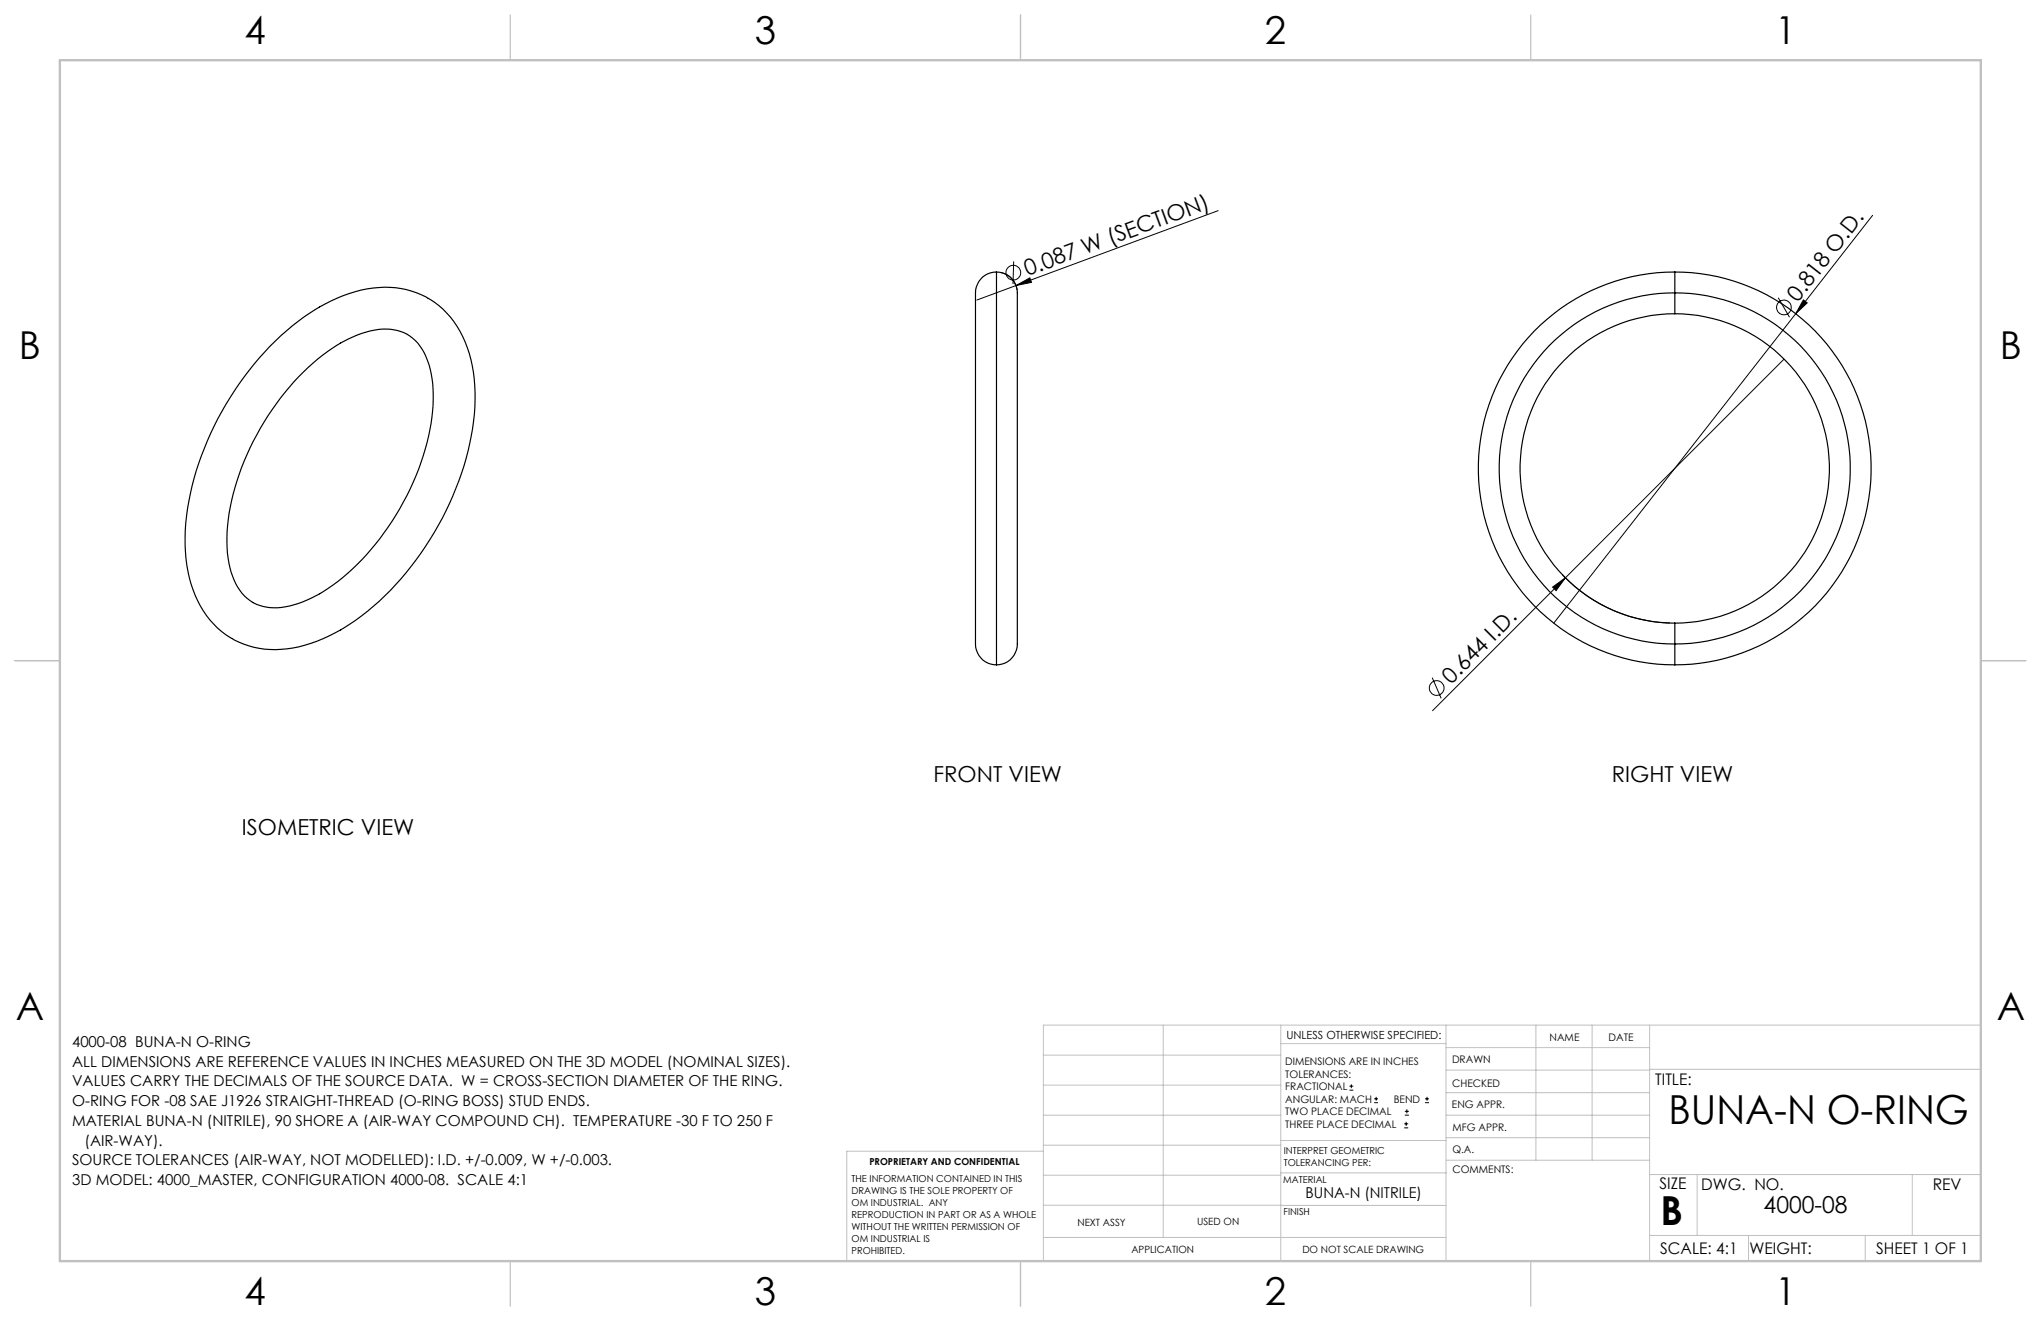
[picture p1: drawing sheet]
<svg xmlns="http://www.w3.org/2000/svg" width="432mm" height="279mm" viewBox="0 0 432 279" stroke-linecap="round" stroke-linejoin="round" font-family="sans-serif">
<g fill="none" stroke="#000" stroke-width=".25">
<path d="M210.8 57.5v83.1M210.8 57.5a4.7 4.7 0 0 0-4.4 5.5v72.2a4.7 4.7 0 0 0 4.4 5.4M210.8 57.5a4.7 4.7 0 0 1 4.4 5.5v72.2a4.7 4.7 0 0 1-4.4 5.4M354.3 57.5v4.4M354.3 57.5a41.5 41.5 0 0 1 41.6 41.6 41.5 41.5 0 0 1-41.6 41.5M354.3 57.5a41.5 41.5 0 0 0-41.5 41.6 41.5 41.5 0 0 0 41.5 41.5M57.1 73.3a42.4 42.4 0 0 1 18-11.6 19 19 0 0 1 17.8 3 22.6 22.6 0 0 1 7.4 15.4 52.5 52.5 0 0 1-5.2 26.4 60.4 60.4 0 0 1-23.1 26.7 27.6 27.6 0 0 1-16 4.1 17.8 17.8 0 0 1-15.2-12.6 37.2 37.2 0 0 1-.5-20.3 65.8 65.8 0 0 1 16.8-31.1zM63.1 79.8a33.8 33.8 0 0 1 14.4-9.6 10.1 10.1 0 0 1 10.4 1.9 16.2 16.2 0 0 1 3.8 11.3 49.5 49.5 0 0 1-7.8 25.4 47 47 0 0 1-17.8 17.6 15.7 15.7 0 0 1-10.4 1.9 9.1 9.1 0 0 1-6.5-6.4 29.2 29.2 0 0 1-.2-16 58.3 58.3 0 0 1 14.1-26.1zM354.3 61.9a37.1 37.1 0 0 1 37.2 37.2 37.1 37.1 0 0 1-37.2 37.1M354.3 66.4a32.7 32.7 0 0 1 32.7 32.7 32.7 32.7 0 0 1-32.7 32.7M354.3 61.9v4.5M354.3 61.9a37.1 37.1 0 0 0-37.1 37.2 37.1 37.1 0 0 0 37.1 37.1"/>
<path d="M354.3 66.4a32.7 32.7 0 0 0-32.7 32.7 32.7 32.7 0 0 0 32.7 32.7M354.3 136.2v4.4M354.3 131.8v4.4"/>
</g>
<g fill="none" stroke="#000" stroke-width=".21">
<path d="M211.8 57.6a4.4 4.4 0 0 1 3.4 3.7M214.5 55.3l-.2 4.8M257.7 44.6l-42.8 15.8M396.2 45.5l-16.3 20.9M214.9 60.4l3-1.6 .3 .9zM214.9 60.4l-8.2 3.1M376.2 63l2.4 4.1M377.4 76l-74.3 74.3M379.9 66.4l-51.2 65.4M381.5 63.4l.8 .7-2.4 2.3zM328.5 124.2l2.7-2-2 2.7zM330.5 121.5a32.7 32.7 0 0 0 22.8 10.3"/>
<path d="M303 143.3l1.9 4.4M285.5 230.6h.8M285.5 229.7h.8M285.9 229.3v.9M290.7 233.2h.8M290.7 232.4h.8M291.1 232v.8M297.1 238.5h.8M297.1 237.7h.8M297.2 235.9h.9M297.2 235.1h.9M297.5 237.3v.8"/>
<path d="M297.6 234.6v.9M301.5 233.2h.8M301.5 232.4h.8M301.9 232v.8"/>
<circle cx="214.4" cy="57.7" r="1.56"/>
<circle cx="377.4" cy="65" r="1.55"/>
<circle cx="303.9" cy="145.5" r="1.55"/>
</g>
<g fill="none" stroke="#c0c0c0" stroke-width=".21">
<path d="M246.1 216.8v44.9M271 216.8v49.9M305.9 216.8v49.9M324.9 216.8v28.6M336.8 216.8v28.6M349 216.8v49.9M419.1 216.8h-198.4v49.9M220.7 235.9h50.3M220.7 229.5h50.3M220.7 223.2h50.3M271 220.7h34.9M305.9 231.1h43.1"/>
<path d="M305.9 226.3h43.1M305.9 221.6h43.1M305.9 235.9h43.1M349 226.2h70.1M220.7 254.9l85.2 .1M220.7 248.6h50.3M220.7 242.2h50.3M220.7 243.5h-41.6v23.2M271 248.1h35M271 241.2h35M305.9 240.6h43.1M306 245.4h43"/>
<path d="M349 248.4h70.1M359.1 248.4v12.9M404.6 248.4v12.9M220.7 261.7h85.2M349 261.3h70.1M369.9 261.3v5.4M394.6 261.3v5.4"/>
</g>
<path d="M107.9 3.2v9.5M215.9 3.2v9.5M323.8 3.2v9.5M3.1 139.7h9.6M419.1 139.7h9.5M107.9 266.7v9.6M215.9 266.7v9.6M323.8 266.7v9.6" fill="none" stroke="#c0c0c0" stroke-width=".25"/>
<path d="M12.7 12.7h406.4v254h-406.4z" fill="none" stroke="#c0c0c0" stroke-width=".5"/>
<path d="M214.9 60.4l3-1.6 .3 .9zM381.5 63.4l.8 .7-2.4 2.3zM328.5 124.2l2.7-2-2 2.7z" fill="#000"/>
<g font-size="8.5">
<text x="353" y="237.7">BUNA-N O-RING</text>
<text x="351.3" y="259">B</text>
</g>
<g font-size="8.1">
<text x="51.7" y="9.3">4</text>
<text x="159.7" y="9.3">3</text>
<text x="267.6" y="9.3">2</text>
<text x="375.6" y="9.3">1</text>
<text x="4" y="76">B</text>
<text x="423.1" y="76">B</text>
<text x="3.3" y="215.7">A</text>
<text x="422.4" y="215.7">A</text>
<text x="51.7" y="276">4</text>
<text x="159.7" y="276">3</text>
<text x="267.6" y="276">2</text>
<text x="375.6" y="276">1</text>
</g>
<text font-size="4.9" x="373.1" y="256.5">4000-08</text>
<g font-size="4.7">
<text x="217.4" y="58.4" transform="rotate(-20 217.4 58.4)">0.087 W (SECTION)</text>
<text x="380.4" y="64" transform="rotate(-52 380.4 64)">0.818 O.D.</text>
<text x="307" y="144.9" transform="rotate(-45 307 144.9)">0.644 I.D.</text>
<text x="197.5" y="165.5">FRONT VIEW</text>
<text x="341" y="165.5">RIGHT VIEW</text>
<text x="51.2" y="176.6">ISOMETRIC VIEW</text>
</g>
<g font-size="3.4">
<text x="350.2" y="229.5">TITLE:</text>
<text x="351.1" y="251.6">SIZE</text>
<text x="359.9" y="251.6">DWG. NO.</text>
<text x="408.9" y="251.7">REV</text>
<text x="351.2" y="265.2">SCALE: 4:1</text>
<text x="370.1" y="265.3">WEIGHT:</text>
<text x="396.9" y="265.2">SHEET 1 OF 1</text>
</g>
<g font-size="3.2">
<text x="15.2" y="221.4">4000-08 BUNA-N O-RING</text>
<text x="15.2" y="225.6">ALL DIMENSIONS ARE REFERENCE VALUES IN INCHES MEASURED ON THE 3D MODEL (NOMINAL SIZES).</text>
<text x="15.2" y="229.8">VALUES CARRY THE DECIMALS OF THE SOURCE DATA. W = CROSS-SECTION DIAMETER OF THE RING.</text>
<text x="15.2" y="233.9">O-RING FOR -08 SAE J1926 STRAIGHT-THREAD (O-RING BOSS) STUD ENDS.</text>
<text x="15.2" y="238.1">MATERIAL BUNA-N (NITRILE), 90 SHORE A (AIR-WAY COMPOUND CH). TEMPERATURE -30 F TO 250 F</text>
<text x="17.9" y="242.3">(AIR-WAY).</text>
<text x="15.2" y="246.5">SOURCE TOLERANCES (AIR-WAY, NOT MODELLED): I.D. +/-0.009, W +/-0.003.</text>
<text x="15.2" y="250.6">3D MODEL: 4000_MASTER, CONFIGURATION 4000-08. SCALE 4:1</text>
<text x="276.2" y="253.3">BUNA-N (NITRILE)</text>
</g>
<text font-size="2.4" x="272.2" y="219.7">UNLESS OTHERWISE SPECIFIED:</text>
<g font-size="2.2">
<text x="327.8" y="220.1">NAME</text>
<text x="340.3" y="220.2">DATE</text>
<text x="271.9" y="225.3">DIMENSIONS ARE IN INCHES</text>
<text x="271.9" y="227.9">TOLERANCES:</text>
<text x="307.2" y="224.9">DRAWN</text>
<text x="271.9" y="230.6">FRACTIONAL</text>
<text x="271.9" y="233.2">ANGULAR: MACH</text>
<text x="294.9" y="233.2">BEND</text>
<text x="307.3" y="229.8">CHECKED</text>
<text x="271.9" y="235.9">TWO PLACE DECIMAL</text>
<text x="271.9" y="238.5">THREE PLACE DECIMAL</text>
<text x="307.2" y="234.4">ENG APPR.</text>
<text x="307.3" y="239.2">MFG APPR.</text>
<text x="307.3" y="243.9">Q.A.</text>
<text x="307.3" y="248.1">COMMENTS:</text>
</g>
<g font-size="2.1">
<text x="227.9" y="259.2">NEXT ASSY</text>
<text x="253.3" y="259.2">USED ON</text>
<text x="239.3" y="265">APPLICATION</text>
<text x="275.5" y="265.1">DO NOT SCALE DRAWING</text>
</g>
<g font-size="2">
<text x="271.6" y="244.1">INTERPRET GEOMETRIC</text>
<text x="180.2" y="250">THE INFORMATION CONTAINED IN THIS</text>
<text x="183.9" y="246.4">PROPRIETARY AND CONFIDENTIAL</text>
<text x="271.5" y="250.2">MATERIAL</text>
<text x="271.6" y="246.6">TOLERANCING PER:</text>
<text x="180.2" y="252.5">DRAWING IS THE SOLE PROPERTY OF</text>
<text x="180.2" y="255.1">OM INDUSTRIAL. ANY</text>
<text x="180.2" y="257.6">REPRODUCTION IN PART OR AS A WHOLE</text>
<text x="271.5" y="257">FINISH</text>
<text x="180.2" y="260.1">WITHOUT THE WRITTEN PERMISSION OF</text>
<text x="180.2" y="262.6">OM INDUSTRIAL IS</text>
<text x="180.2" y="265.2">PROHIBITED.</text>
</g>
</svg>
